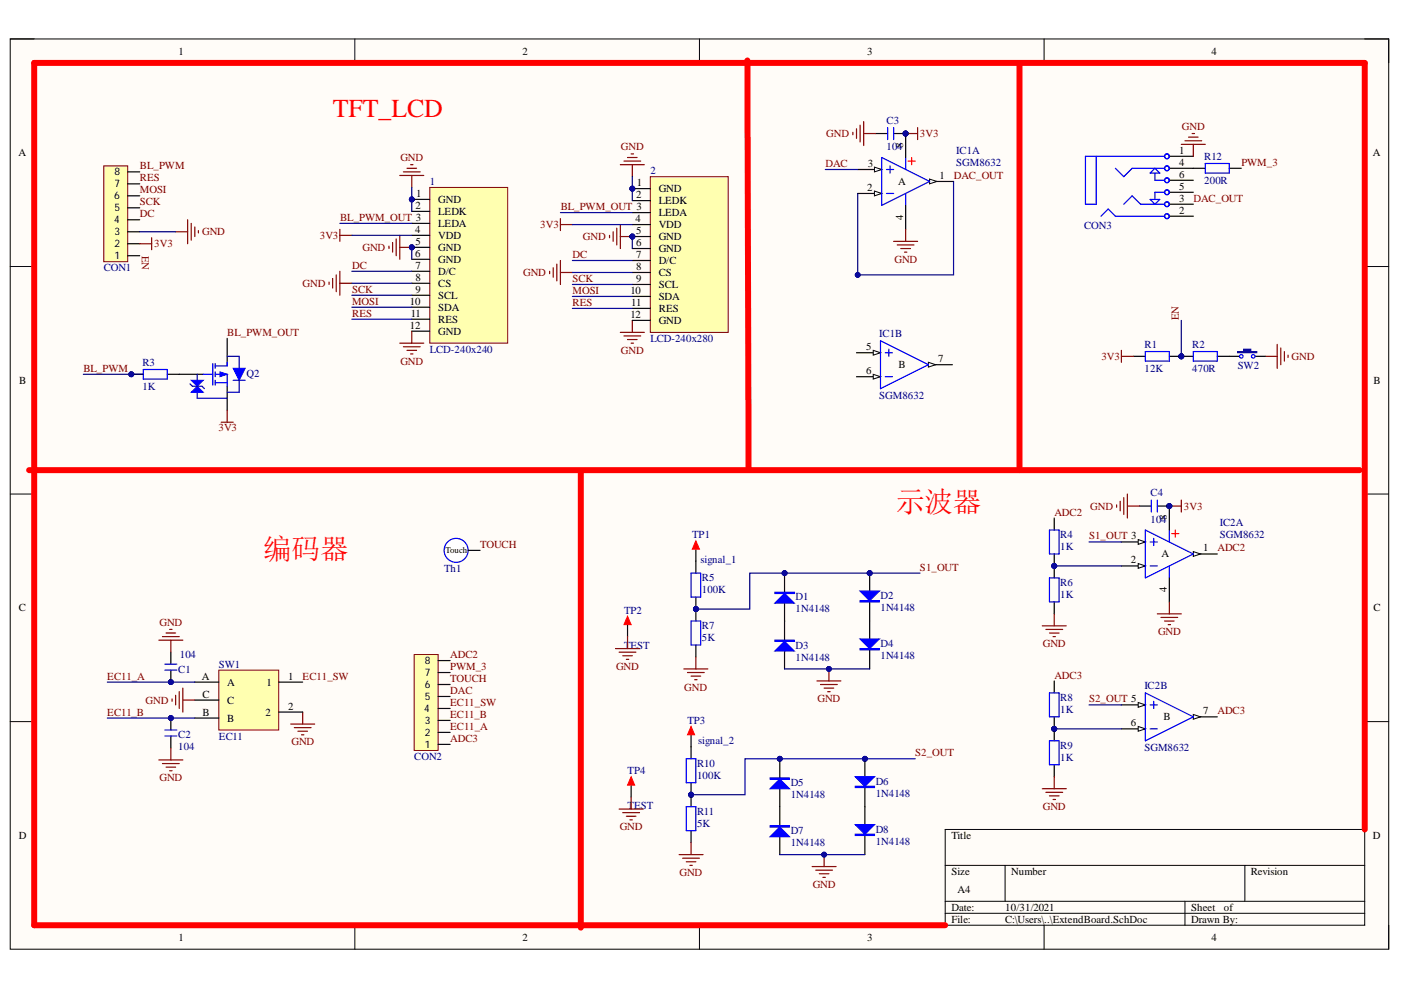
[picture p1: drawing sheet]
# Altium project ExtendBoard.PrjPcb
1 sheet, 39 parts. Net scope: global (net labels, ports and power ports of the same name join across sheets).
Board file: ExtendBoard.PcbDoc

## Sheet ExtendBoard.SchDoc
size A4

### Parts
1  LCD-240x240  [LCD-240x240-NoHole]
2  LCD-240x280  [LCD-ST7789]
C1  104  [C 0603]
C2  104  [C 0603]
C3  104  [C 0603]
C4  104  [C 0603]
CON1  FFC_0.5_8  [FFC_0.5_8]  (value not drawn)
CON2  FFC_0.5_8  [FFC_0.5_8]  (value not drawn)
CON3  PJ342  [PJ342A]  (value not drawn)
D1  1N4148  [SOD-323]
D2  1N4148  [SOD-323]
D3  1N4148  [SOD-323]
D4  1N4148  [SOD-323]
D5  1N4148  [SOD-323]
D6  1N4148  [SOD-323]
D7  1N4148  [SOD-323]
D8  1N4148  [SOD-323]
IC1  SGM8632  [SOP8_N]  (parts A,B of 2)
IC2  SGM8632  [SOP8_N]  (parts A,B of 2)
Q2  AO3415A  [SOT23-3]  (value not drawn)
R1  12K  [R 0603]
R2  470R  [R 0603]
R3  1K  [R 0603]
R4  1K  [R 0603]
R5  100K  [R 0603]
R6  1K  [R 0603]
R7  5K  [R 0603]
R8  1K  [R 0603]
R9  1K  [R 0603]
R10  100K  [R 0603]
R11  5K  [R 0603]
R12  200R  [R 0603]
SW1  EC11  [EC11-DEEP]
SW2  3x6x5  [TSW 3*6*4.3-S-W]  (value not drawn)
Th1  Touch 10X10mm  [Touch-5X5mm]  (value not drawn)
TP1  signal_1  [TEST 2.0]
TP2  TEST  [TEST 2.0]
TP3  signal_2  [TEST 2.0]
TP4  TEST  [TEST 2.0]

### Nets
3V3: 1.4(VDD) 2.4(VDD) C3.2 C4.2 CON1.2 IC1.8(V+) IC2.8(V+) Q2.2(S) R1.2
GND: 1.1(GND) 1.2(LEDK) 1.5(GND) 1.6(GND) 1.8(CS) 1.12(GND) 2.1(GND) 2.2(LEDK) 2.5(GND) 2.6(GND) 2.8(CS) 2.12(GND) C1.2 C2.1 C3.1 C4.1 CON1.3 CON3.1 D3.1(A) D4.2(K) D7.1(A) D8.2(K) IC1.4(V-) IC2.4(V-) R6.1 R7.1 R9.1 R11.1 SW1.2 SW1.C SW2.2 TP2.1 TP4.1
ADC2: CON2.8 IC2.1(OUT) R4.2
ADC3: CON2.1 IC2.7(OUT) R8.2
BL_PWM: CON1.8 R3.1
BL_PWM_OUT: 1.3(LEDA) 2.3(LEDA) Q2.3(D)
DAC: CON2.5 IC1.3(IN+)
DAC_OUT: CON3.3 IC1.1(OUT) IC1.2(IN-)
DC: 1.7(D/C) 2.7(D/C) CON1.4
EC11_A: C1.1 CON2.2 SW1.A
EC11_B: C2.2 CON2.3 SW1.B
EC11_SW: CON2.4 SW1.1
EN: CON1.1 R1.1 R2.2
MOSI: 1.10(SDA) 2.10(SDA) CON1.6
PWM_3: CON2.7 R12.2
RES: 1.11(RES) 2.11(RES) CON1.7
S1_OUT: D1.2(K) D2.1(A) IC2.3(IN+) R5.1 R7.2
S2_OUT: D5.2(K) D6.1(A) IC2.5(IN+) R10.1 R11.2
SCK: 1.9(SCL) 2.9(SCL) CON1.5
TOUCH: CON2.6 Th1.Touch
NetCON3_4: CON3.4 R12.1
NetD1_1: D1.1(A) D3.2(K)
NetD2_2: D2.2(K) D4.1(A)
NetD5_1: D5.1(A) D7.2(K)
NetD6_2: D6.2(K) D8.1(A)
NetIC2_2: IC2.2(IN-) R4.1 R6.2
NetIC2_6: IC2.6(IN-) R8.1 R9.2
NetQ2_1: Q2.1(G) R3.2
NetR2_1: R2.1 SW2.1
NetR5_2: R5.2 TP1.1
NetR10_2: R10.2 TP3.1

Not connected (* = marked no-connect by the designer): CON3 2 5 6; IC1 5(IN+) 6(IN-) 7(OUT)

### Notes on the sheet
- TFT_LCD
- 示波器
- 编码器
